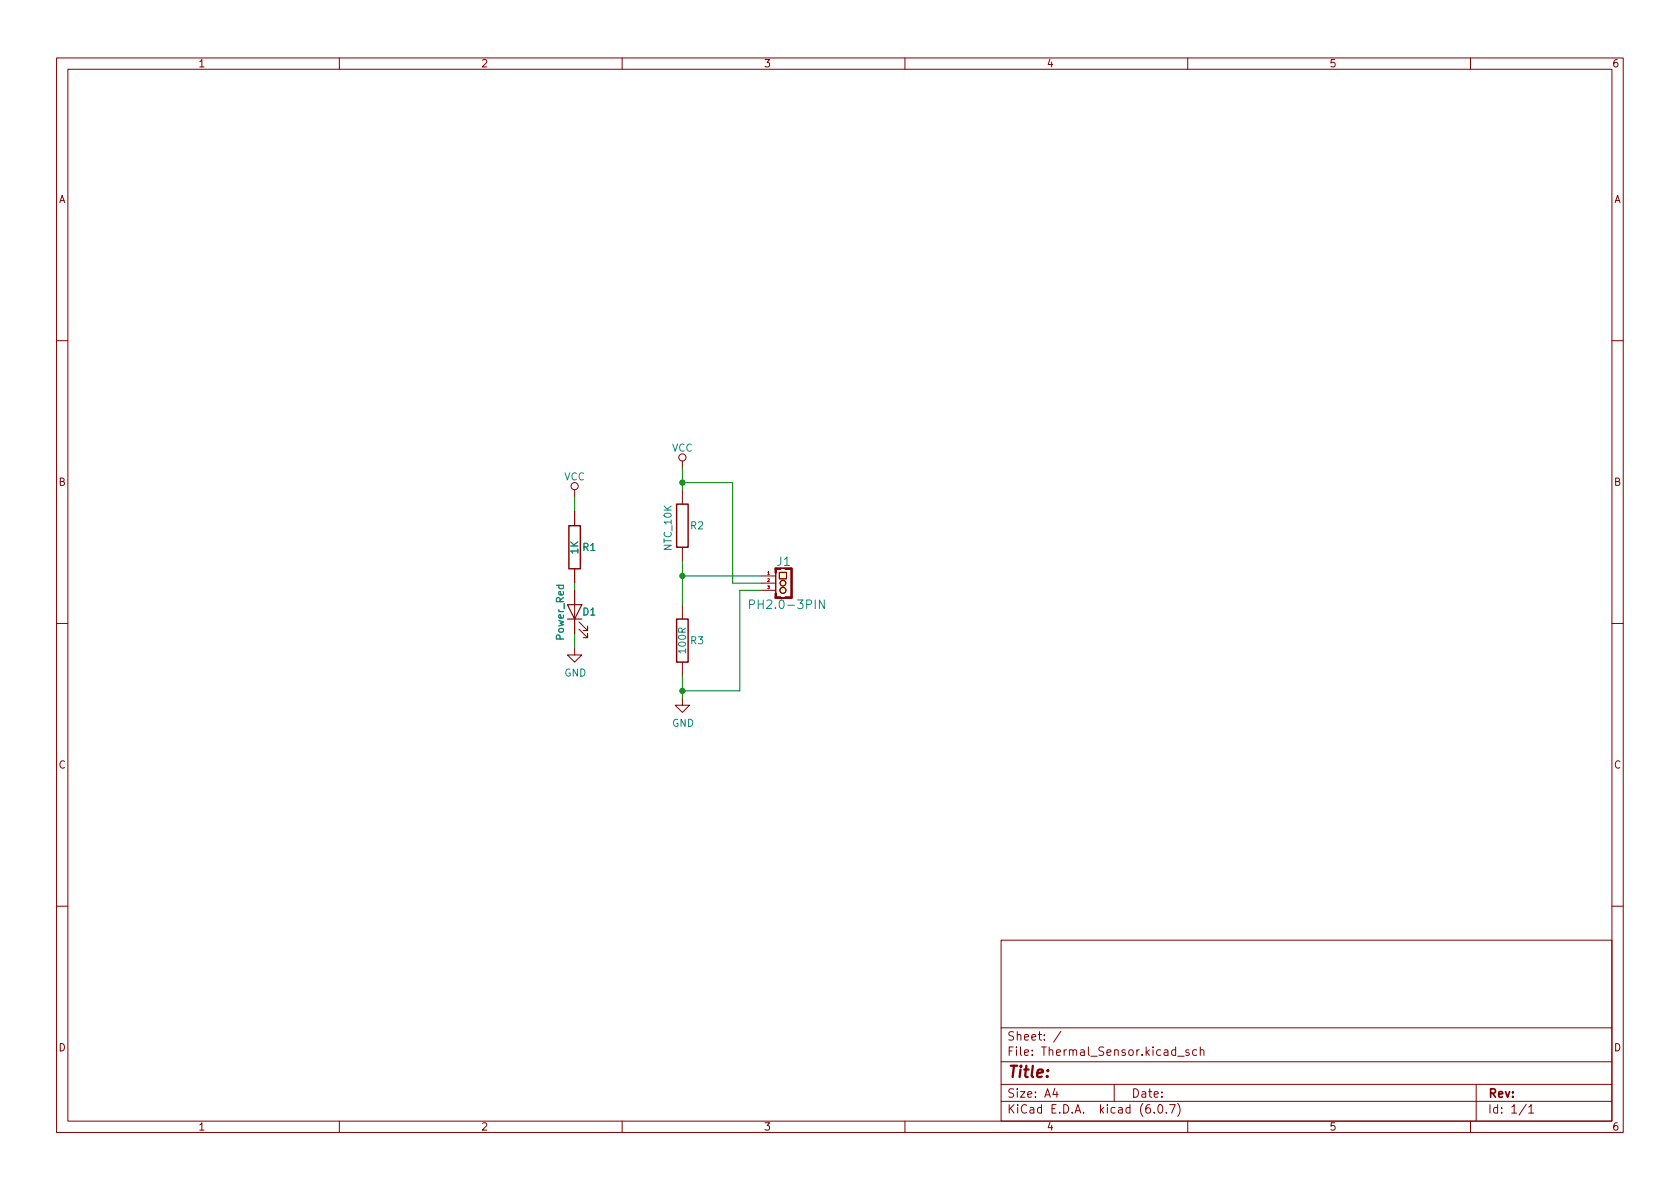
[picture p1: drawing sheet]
<svg xmlns="http://www.w3.org/2000/svg" width="297mm" height="210mm" viewBox="0 0 297 210" stroke-linecap="round" stroke-linejoin="round" font-family="sans-serif">
<g fill="none" stroke="#840000" stroke-width=".18">
<path d="M10 10.2h277v190.1h-277zM12 12.2h273v186.1h-273zM60 10.2v2M110 10.2v2M160 10.2v2M210 10.2v2M260 10.2v2M10 60.2h2M285 60.2h2M101.6 86.6v1.3M101.6 90.4v2.6M120.6 81.5v1.3"/>
<path d="M120.6 86.6v2.5M120.6 96.8v2.5M10 110.2h2M101.6 114.5v1.3h1.3l-1.3 1.3-1.3-1.3h1.3M101.6 100.6v2.5M101.6 104.4v7.6M102.4 111.2l1.5 1.6v-.8v.8h-.8M102.4 110l1.5 1.5v-.8v.8h-.8M120.6 106.9v2.6M120.6 117.1v2.5M134.6 101.8h2.6M134.6 103.1h2.6"/>
<path d="M134.6 104.4h2.6M137.2 100.5h2.8v5.3h-2.8zM137.2 101.3v3.6M137.8 101.2h1.3v1.2h-1.3zM285 110.2h2M120.6 123.4v1.3h1.3l-1.3 1.3-1.2-1.3h1.2M10 160.2h2M177 166.3h108v32h-108zM285 160.2h2M60 198.3v2M110 198.3v2M160 198.3v2"/>
<path d="M177 194.8h108M177 191.8h108M177 187.8h108M177 181.8h108M186.5 192.5l-.4 1h1M186.9 193v1M187.6 182.4l-1.3 1.9M197 191.8v3M204.1 196.7v.1M204.9 195.4l.2-.1a.81 .81 0 0 1 .6 .7 .81 .81 0 0 1-.3 .8h-.2a.81 .81 0 0 1-.6-.6 .81 .81 0 0 1 .3-.8zM206.2 196.7v.1M206.8 195.3h1l-.7 1.5"/>
<path d="M208.2 195.1a1.72 1.72 0 0 1 0 2.3M208.2 186.8h1.2M210 198.3v2M210.2 185.7l-.3-.1-.3 .2 .1 .3 .5 .1v.4h-.6M211.6 185.7l-.5-.1-.2 .3v.4l.1 .3h.6M212.2 185.8l.2-.2 .4 .1 .1 .9M212.2 185.1v1.5M260 198.3v2M261 191.8v6.5M269.9 195.3l-1.3 1.9M270.3 195.8l.4-.5v1.5M270.3 196.8h.9"/>
<circle cx="101.6" cy="86" r=".63"/>
<circle cx="120.6" cy="80.9" r=".63"/>
<circle cx="138.4" cy="104.4" r=".53"/>
<circle cx="138.4" cy="103.1" r=".51"/>
</g>
<path d="M100.6 93h2v7.6h-2zM119.6 89.1h2.1v7.7h-2.1zM119.6 109.5h2.1v7.6h-2.1z" fill="none" stroke="#840000" stroke-width=".25"/>
<path d="M100.3 106.9h2.6l-1.3 2.6zM100.3 109.5h2.6" fill="none" stroke="#840000" stroke-width=".2"/>
<g fill="#ffffc2" stroke="#ffffc2" stroke-width=".18">
<path d="M137.8 101.2h1.3v1.2h-1.3z"/>
<circle cx="138.4" cy="104.4" r=".53"/>
<circle cx="138.4" cy="103.1" r=".51"/>
</g>
<g fill="#840000" stroke="#840000" stroke-width=".18">
<path d="M139.8 100.5h.3v5.3h-.3z"/>
<path d="M138.8 100.5h1.2v.2h-1.2z"/>
<path d="M137 104.9h.3v.9h-.3z"/>
<path d="M137 100.5h.3v.8h-.3z"/>
</g>
<path d="M132.5 106.9l.8-.1 .1-.2-.1-.4-.2-.1h-.6v1.5M145.7 106.1v1.5l-.8-1.5v1.5" fill="none" stroke="#008484" stroke-width=".18"/>
<path d="M101.6 87.9v2.5M120.6 82.8v3.8M120.6 99.3v7.6M120.6 85.3h8.9v17.8h5.1M101.6 103.1v1.3M101.6 112v2.5M120.6 119.6v3.8M120.6 101.8h14M134.6 104.4h-3.8v17.8h-10.2" fill="none" stroke="#008400" stroke-width=".18"/>
<g fill="#008400" stroke="#008400" stroke-width=".18">
<circle cx="120.6" cy="85.3" r=".46"/>
<circle cx="120.6" cy="101.8" r=".46"/>
<circle cx="120.6" cy="122.2" r=".46"/>
</g>
<text font-size="2.8" fill="#840000" x="178" y="190.6">Title:</text>
<g font-size="2.1" fill="#008484">
<text x="137.4" y="100.1">J1</text>
<text x="133.5" y="107.7">PH2.0-3PIN</text>
</g>
<g font-size="2.1" fill="#840000">
<text x="178" y="184">Sheet: /</text>
<text x="178" y="186.7">File: Thermal_Sensor.kicad_sch</text>
<text x="178" y="196.9">KiCad E.D.A. kicad (6.0.7)</text>
<text x="178" y="194.1">Size: A4</text>
<text x="200" y="194.1">Date:</text>
<text x="263" y="194.1">Rev:</text>
<text x="263" y="196.9">Id: 1/1</text>
</g>
<g font-size="1.8" fill="#840000">
<text x="35" y="11.9">1</text>
<text x="85" y="11.9">2</text>
<text x="135" y="11.9">3</text>
<text x="185" y="11.9">4</text>
<text x="235" y="11.9">5</text>
<text x="285" y="11.9">6</text>
<text x="10.3" y="35.9">A</text>
<text x="285.3" y="35.9">A</text>
<text x="10.3" y="85.9">B</text>
<text x="285.3" y="85.9">B</text>
<text x="10.3" y="135.9">C</text>
<text x="285.3" y="135.9">C</text>
<text x="10.3" y="185.9">D</text>
<text x="285.3" y="185.9">D</text>
<text x="35" y="199.9">1</text>
<text x="85" y="199.9">2</text>
<text x="135" y="199.9">3</text>
<text x="185" y="199.9">4</text>
<text x="235" y="199.9">5</text>
<text x="285" y="199.9">6</text>
</g>
<g font-size="1.8" fill="#008484">
<text x="118.8" y="79.9">VCC</text>
<text x="99.7" y="84.9">VCC</text>
<text x="122.1" y="93.6">R2</text>
<text x="102.2" y="97.9" transform="rotate(-90 102.2 97.9)">1K</text>
<text x="103.1" y="97.4">R1</text>
<text x="118.7" y="97.3" transform="rotate(-90 118.7 97.3)">NTC_10K</text>
<text x="99.7" y="113.1" transform="rotate(-90 99.7 113.1)">Power_Red</text>
<text x="103.1" y="108.8">D1</text>
<text x="122.1" y="113.9">R3</text>
<text x="99.8" y="119.6">GND</text>
<text x="121.3" y="115.4" transform="rotate(-90 121.3 115.4)">100R</text>
<text x="118.8" y="128.5">GND</text>
</g>
<g font-size=".7" fill="#840000">
<text x="135.7" y="101.6">1</text>
<text x="135.7" y="102.9">2</text>
<text x="135.7" y="104.1">3</text>
</g>
</svg>
